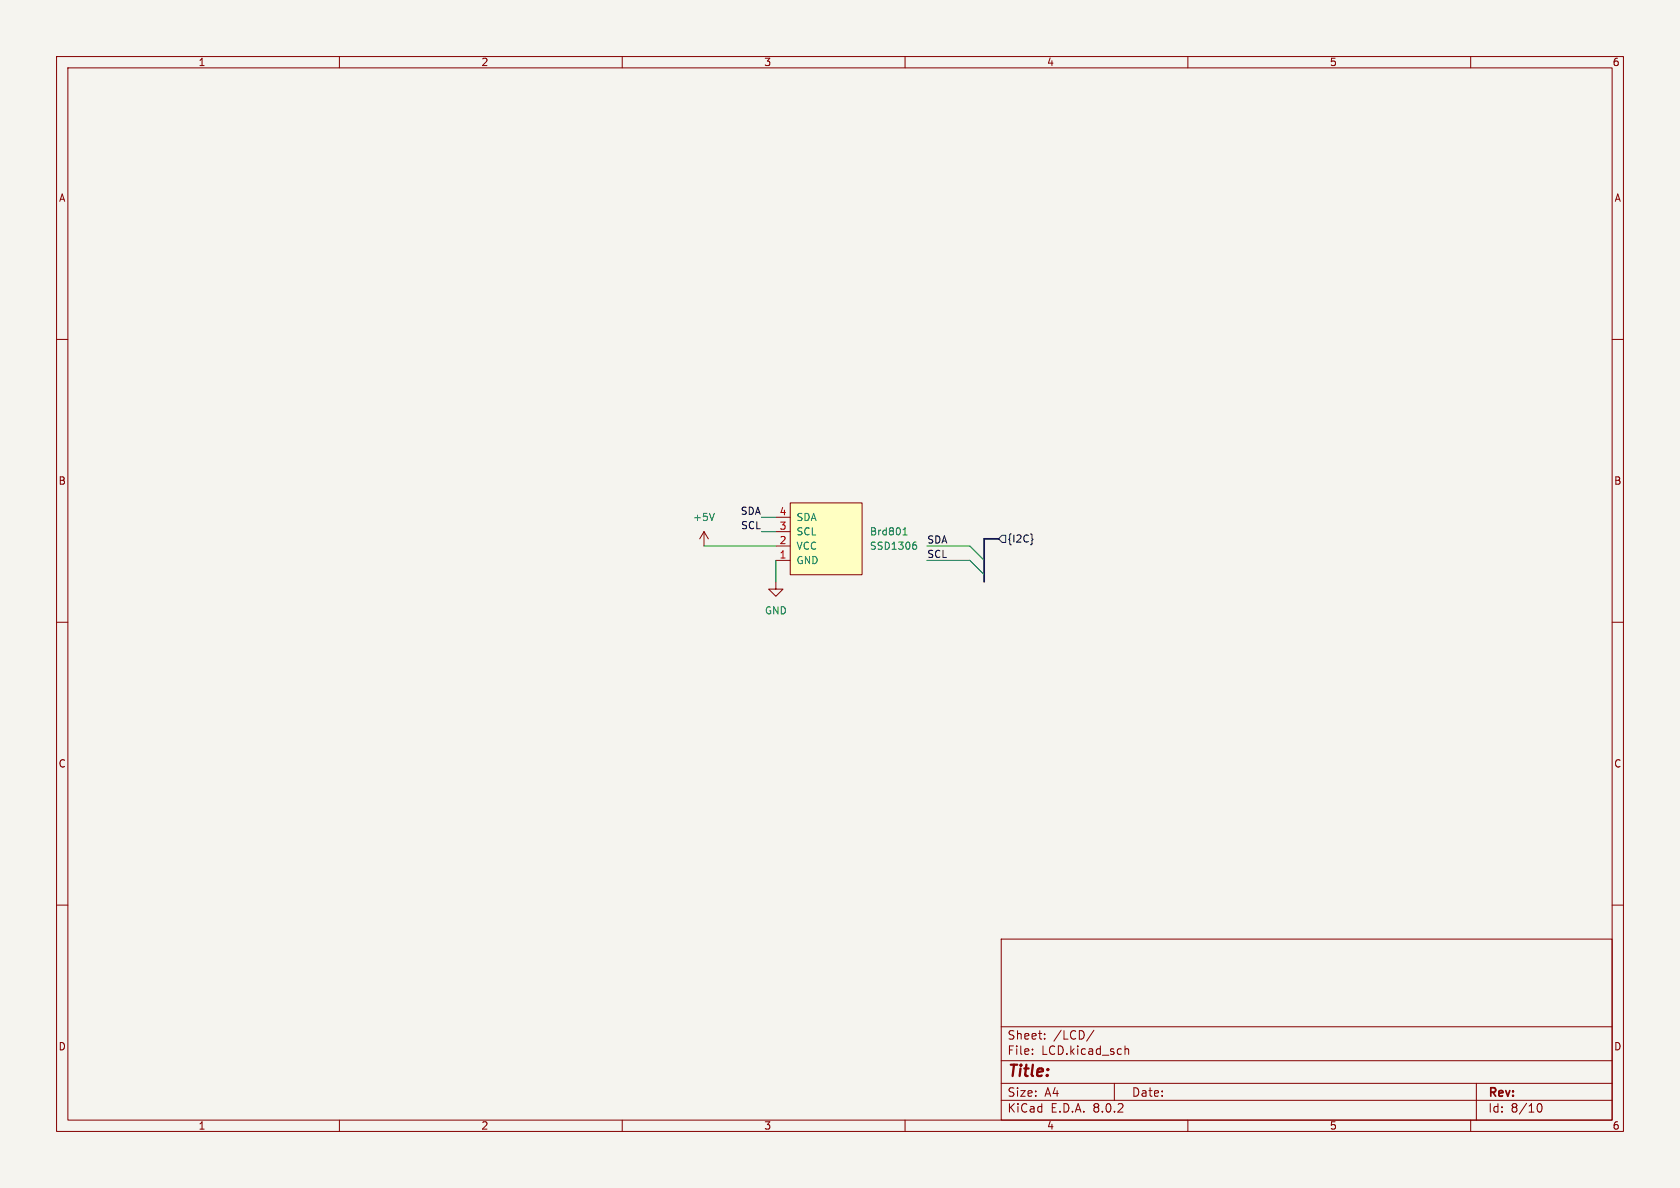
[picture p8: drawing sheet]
(kicad_sch (version 20230121) (generator eeschema)

 (paper "A4")

 (lib_symbols
  (symbol "SSD1306-128x64_OLED:SSD1306" (pin_names (offset 1.016)) (in_bom yes) (on_board yes)
   (property "Reference" "Brd" (at 0 -3.81 0) (effects (font (size 1.27 1.27))))
   (property "Value" "SSD1306" (at 0 -1.27 0) (effects (font (size 1.27 1.27))))
   (property "Footprint" "" (at 0 6.35 0) (effects (font (size 1.27 1.27)) hide))
   (property "Datasheet" "" (at 0 6.35 0) (effects (font (size 1.27 1.27)) hide))
   (symbol "SSD1306_0_1"
    (rectangle (start -6.35 6.35) (end 6.35 -6.35) (stroke (width 0) (type solid)) (fill (type background))))
   (symbol "SSD1306_1_1"
    (pin input line (at -3.81 8.89 270) (length 2.54) (name "GND" (effects (font (size 1.27 1.27)))) (number "1" (effects (font (size 1.27 1.27)))))
    (pin input line (at -1.27 8.89 270) (length 2.54) (name "VCC" (effects (font (size 1.27 1.27)))) (number "2" (effects (font (size 1.27 1.27)))))
    (pin input line (at 1.27 8.89 270) (length 2.54) (name "SCL" (effects (font (size 1.27 1.27)))) (number "3" (effects (font (size 1.27 1.27)))))
    (pin input line (at 3.81 8.89 270) (length 2.54) (name "SDA" (effects (font (size 1.27 1.27)))) (number "4" (effects (font (size 1.27 1.27)))))))
  (symbol "power:+5V" (power) (pin_names (offset 0)) (in_bom yes) (on_board yes)
   (property "Reference" "#PWR" (at 0 -3.81 0) (effects (font (size 1.27 1.27)) hide))
   (property "Value" "+5V" (at 0 3.556 0) (effects (font (size 1.27 1.27))))
   (property "Footprint" "" (at 0 0 0) (effects (font (size 1.27 1.27)) hide))
   (property "Datasheet" "" (at 0 0 0) (effects (font (size 1.27 1.27)) hide))
   (symbol "+5V_0_1"
    (polyline (pts (xy -0.762 1.27) (xy 0 2.54)) (stroke (width 0) (type default)) (fill (type none)))
    (polyline (pts (xy 0 0) (xy 0 2.54)) (stroke (width 0) (type default)) (fill (type none)))
    (polyline (pts (xy 0 2.54) (xy 0.762 1.27)) (stroke (width 0) (type default)) (fill (type none))))
   (symbol "+5V_1_1"
    (pin power_in line (at 0 0 90) (length 0) hide (name "+5V" (effects (font (size 1.27 1.27)))) (number "1" (effects (font (size 1.27 1.27)))))))
  (symbol "power:GND" (power) (pin_names (offset 0)) (in_bom yes) (on_board yes)
   (property "Reference" "#PWR" (at 0 -6.35 0) (effects (font (size 1.27 1.27)) hide))
   (property "Value" "GND" (at 0 -3.81 0) (effects (font (size 1.27 1.27))))
   (property "Footprint" "" (at 0 0 0) (effects (font (size 1.27 1.27)) hide))
   (property "Datasheet" "" (at 0 0 0) (effects (font (size 1.27 1.27)) hide))
   (symbol "GND_0_1"
    (polyline (pts (xy 0 0) (xy 0 -1.27) (xy 1.27 -1.27) (xy 0 -2.54) (xy -1.27 -1.27) (xy 0 -1.27)) (stroke (width 0) (type default)) (fill (type none))))
   (symbol "GND_1_1"
    (pin power_in line (at 0 0 270) (length 0) hide (name "GND" (effects (font (size 1.27 1.27)))) (number "1" (effects (font (size 1.27 1.27))))))))


 (bus_entry (at 171.45 96.52) (size 2.54 2.54) (stroke (width 0) (type default)))
 (bus_entry (at 171.45 99.06) (size 2.54 2.54) (stroke (width 0) (type default)))

 (bus (pts (xy 173.99 101.6) (xy 173.99 99.06)) (stroke (width 0) (type default)))

 (wire (pts (xy 134.62 91.44) (xy 137.16 91.44)) (stroke (width 0) (type default)))
 (bus (pts (xy 173.99 99.06) (xy 173.99 95.25)) (stroke (width 0) (type default)))

 (wire (pts (xy 137.16 99.06) (xy 137.16 102.87)) (stroke (width 0) (type default)))
 (wire (pts (xy 124.46 96.52) (xy 137.16 96.52)) (stroke (width 0) (type default)))
 (bus (pts (xy 173.99 95.25) (xy 176.53 95.25)) (stroke (width 0) (type default)))
 (bus (pts (xy 173.99 102.87) (xy 173.99 101.6)) (stroke (width 0) (type default)))

 (wire (pts (xy 163.83 96.52) (xy 171.45 96.52)) (stroke (width 0) (type default)))
 (wire (pts (xy 134.62 93.98) (xy 137.16 93.98)) (stroke (width 0) (type default)))
 (wire (pts (xy 163.83 99.06) (xy 171.45 99.06)) (stroke (width 0) (type default)))

 (label "SCL" (at 163.83 99.06 0) (fields_autoplaced) (effects (font (size 1.27 1.27)) (justify left bottom)))
 (label "SDA" (at 163.83 96.52 0) (fields_autoplaced) (effects (font (size 1.27 1.27)) (justify left bottom)))
 (label "SDA" (at 134.62 91.44 180) (fields_autoplaced) (effects (font (size 1.27 1.27)) (justify right bottom)))
 (label "SCL" (at 134.62 93.98 180) (fields_autoplaced) (effects (font (size 1.27 1.27)) (justify right bottom)))

 (hierarchical_label "{I2C}" (shape input) (at 176.53 95.25 0) (fields_autoplaced) (effects (font (size 1.27 1.27)) (justify left)))

 (symbol (lib_id "SSD1306-128x64_OLED:SSD1306") (at 146.05 95.25 90) (unit 1) (in_bom yes) (on_board yes) (dnp no) (fields_autoplaced)
  (property "Reference" "Brd801" (at 153.67 93.98 90) (effects (font (size 1.27 1.27)) (justify right)))
  (property "Value" "SSD1306" (at 153.67 96.52 90) (effects (font (size 1.27 1.27)) (justify right)))
  (property "Footprint" "custom_kicad_lib_sk:128x64OLED" (at 139.7 95.25 0) (effects (font (size 1.27 1.27)) hide))
  (property "Datasheet" "" (at 139.7 95.25 0) (effects (font (size 1.27 1.27)) hide)) (pin "3") (pin "1") (pin "2") (pin "4"))

 (symbol (lib_id "power:GND") (at 137.16 102.87 0) (unit 1) (in_bom yes) (on_board yes) (dnp no) (fields_autoplaced)
  (property "Reference" "#PWR012" (at 137.16 109.22 0) (effects (font (size 1.27 1.27)) hide))
  (property "Value" "GND" (at 137.16 107.95 0) (effects (font (size 1.27 1.27))))
  (property "Footprint" "" (at 137.16 102.87 0) (effects (font (size 1.27 1.27)) hide))
  (property "Datasheet" "" (at 137.16 102.87 0) (effects (font (size 1.27 1.27)) hide)) (pin "1"))

 (symbol (lib_id "power:+5V") (at 124.46 96.52 0) (unit 1) (in_bom yes) (on_board yes) (dnp no) (fields_autoplaced)
  (property "Reference" "#PWR023" (at 124.46 100.33 0) (effects (font (size 1.27 1.27)) hide))
  (property "Value" "+5V" (at 124.46 91.44 0) (effects (font (size 1.27 1.27))))
  (property "Footprint" "" (at 124.46 96.52 0) (effects (font (size 1.27 1.27)) hide))
  (property "Datasheet" "" (at 124.46 96.52 0) (effects (font (size 1.27 1.27)) hide)) (pin "1")))
